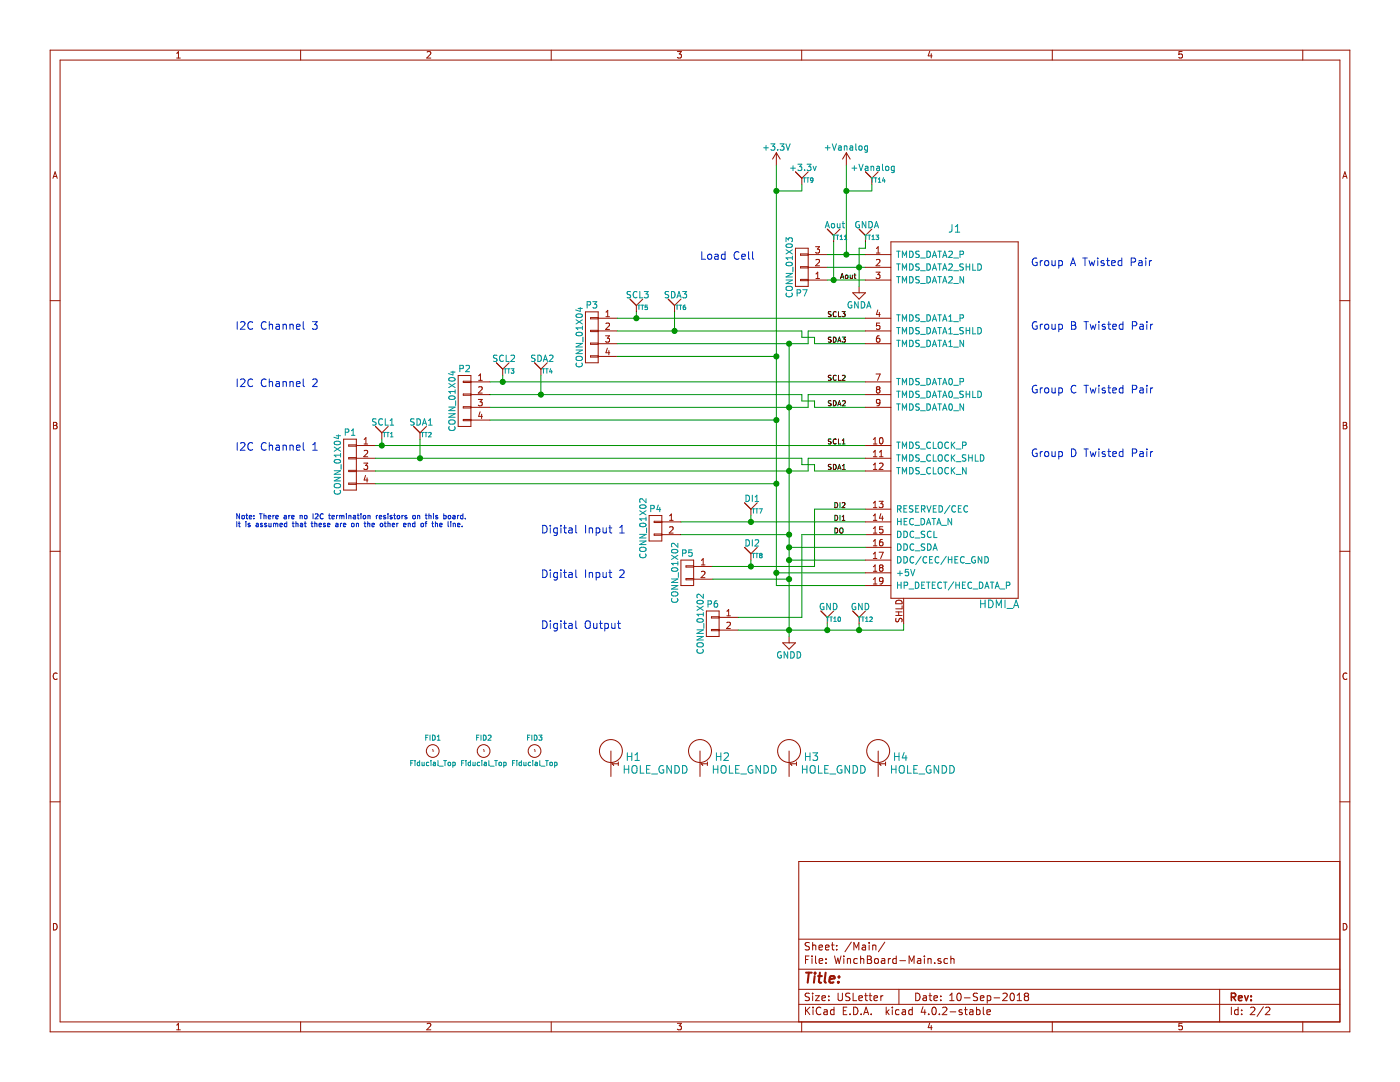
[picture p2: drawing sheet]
EESchema Schematic File Version 2
LIBS:power
LIBS:device
LIBS:transistors
LIBS:conn
LIBS:linear
LIBS:regul
LIBS:74xx
LIBS:cmos4000
LIBS:adc-dac
LIBS:memory
LIBS:xilinx
LIBS:microcontrollers
LIBS:dsp
LIBS:microchip
LIBS:analog_switches
LIBS:motorola
LIBS:texas
LIBS:intel
LIBS:audio
LIBS:interface
LIBS:digital-audio
LIBS:philips
LIBS:display
LIBS:cypress
LIBS:siliconi
LIBS:opto
LIBS:atmel
LIBS:contrib
LIBS:valves
LIBS:_Active
LIBS:_Connector
LIBS:_Passive
LIBS:hdmi
LIBS:WinchBoard-cache
EELAYER 25 0
EELAYER END
$Descr USLetter 11000 8500
encoding utf-8
Sheet 2 2
Title ""
Date "10-Sep-2018"
Rev ""
Comp ""
Comment1 ""
Comment2 ""
Comment3 ""
Comment4 ""
$EndDescr
$Comp
L CONN_01X03 P7
U 1 1
P 6300 2100
F 0 "P7" H 6300 2300 50  0000 C CNN
F 1 "CONN_01X03" V 6400 2100 50  0000 C CNN
F 2 "_Connector:0.100_1x3_small" H 6300 2100 50  0001 C CNN
F 3 "" H 6300 2100 50  0000 C CNN
	1    6300 2100
	-1   0    0    1   
$EndComp
$Comp
L CONN_01X02 P5
U 1 1
P 5400 4500
F 0 "P5" H 5400 4650 50  0000 C CNN
F 1 "CONN_01X02" V 5500 4500 50  0000 C CNN
F 2 "_Connector:Molex_KK-6410-02_02x2.54mm_Straight" H 5400 4500 50  0001 C CNN
F 3 "" H 5400 4500 50  0000 C CNN
	1    5400 4500
	-1   0    0    -1  
$EndComp
$Comp
L GNDD #PWR01
U 1 1
P 6200 5000
F 0 "#PWR01" H 6200 4750 50  0001 C CNN
F 1 "GNDD" H 6200 4850 50  0000 C CNN
F 2 "" H 6200 5000 50  0000 C CNN
F 3 "" H 6200 5000 50  0000 C CNN
	1    6200 5000
	1    0    0    -1  
$EndComp
$Comp
L GNDA #PWR02
U 1 1
P 6750 2250
F 0 "#PWR02" H 6750 2000 50  0001 C CNN
F 1 "GNDA" H 6750 2100 50  0000 C CNN
F 2 "" H 6750 2250 50  0000 C CNN
F 3 "" H 6750 2250 50  0000 C CNN
	1    6750 2250
	1    0    0    -1  
$EndComp
$Comp
L CONN_01X04 P3
U 1 1
P 4650 2650
F 0 "P3" H 4650 2900 50  0000 C CNN
F 1 "CONN_01X04" V 4750 2650 50  0000 C CNN
F 2 "_Connector:Molex_KK-6410-04_04x2.54mm_Straight" H 4650 2650 50  0001 C CNN
F 3 "" H 4650 2650 50  0000 C CNN
	1    4650 2650
	-1   0    0    -1  
$EndComp
$Comp
L CONN_01X04 P2
U 1 1
P 3650 3150
F 0 "P2" H 3650 3400 50  0000 C CNN
F 1 "CONN_01X04" V 3750 3150 50  0000 C CNN
F 2 "_Connector:Molex_KK-6410-04_04x2.54mm_Straight" H 3650 3150 50  0001 C CNN
F 3 "" H 3650 3150 50  0000 C CNN
	1    3650 3150
	-1   0    0    -1  
$EndComp
$Comp
L +3.3V #PWR03
U 1 1
P 6100 1300
F 0 "#PWR03" H 6100 1150 50  0001 C CNN
F 1 "+3.3V" H 6100 1440 50  0000 C CNN
F 2 "" H 6100 1300 50  0000 C CNN
F 3 "" H 6100 1300 50  0000 C CNN
	1    6100 1300
	1    0    0    -1  
$EndComp
$Comp
L +Vanalog #PWR04
U 1 1
P 6650 1300
F 0 "#PWR04" H 6650 1150 50  0001 C CNN
F 1 "+Vanalog" H 6650 1440 50  0000 C CNN
F 2 "" H 6650 1300 50  0000 C CNN
F 3 "" H 6650 1300 50  0000 C CNN
	1    6650 1300
	1    0    0    -1  
$EndComp
Wire Wire Line
	6200 4400 6800 4400
Wire Wire Line
	6100 4500 6800 4500
Wire Wire Line
	6100 1300 6100 4600
Wire Wire Line
	6100 4600 6800 4600
Connection ~ 6100 4500
$Comp
L Fiducial_Top FID1
U 1 1
P 3400 5900
F 0 "FID1" H 3400 6000 40  0000 C CNN
F 1 "Fiducial_Top" H 3400 5800 40  0000 C CNN
F 2 "_Connector:Fiducial_0.040_Top" H 3400 5900 150 0001 C CNN
F 3 "" H 3400 5900 150 0000 C CNN
	1    3400 5900
	1    0    0    -1  
$EndComp
$Comp
L Fiducial_Top FID2
U 1 1
P 3800 5900
F 0 "FID2" H 3800 6000 40  0000 C CNN
F 1 "Fiducial_Top" H 3800 5800 40  0000 C CNN
F 2 "_Connector:Fiducial_0.040_Top" H 3800 5900 150 0001 C CNN
F 3 "" H 3800 5900 150 0000 C CNN
	1    3800 5900
	1    0    0    -1  
$EndComp
$Comp
L Fiducial_Top FID3
U 1 1
P 4200 5900
F 0 "FID3" H 4200 6000 40  0000 C CNN
F 1 "Fiducial_Top" H 4200 5800 40  0000 C CNN
F 2 "_Connector:Fiducial_0.040_Top" H 4200 5900 150 0001 C CNN
F 3 "" H 4200 5900 150 0000 C CNN
	1    4200 5900
	1    0    0    -1  
$EndComp
$Comp
L HOLE_GNDD H1
U 1 1
P 4800 5900
F 0 "H1" H 4975 5850 60  0000 C CNN
F 1 "HOLE_GNDD" H 5150 5750 60  0000 C CNN
F 2 "_Connector:MountingHole_3.2mm_M3" H 4775 5675 60  0001 C CNN
F 3 "" H 4775 5675 60  0000 C CNN
	1    4800 5900
	1    0    0    -1  
$EndComp
$Comp
L HOLE_GNDD H2
U 1 1
P 5500 5900
F 0 "H2" H 5675 5850 60  0000 C CNN
F 1 "HOLE_GNDD" H 5850 5750 60  0000 C CNN
F 2 "_Connector:MountingHole_3.2mm_M3" H 5475 5675 60  0001 C CNN
F 3 "" H 5475 5675 60  0000 C CNN
	1    5500 5900
	1    0    0    -1  
$EndComp
$Comp
L HOLE_GNDD H3
U 1 1
P 6200 5900
F 0 "H3" H 6375 5850 60  0000 C CNN
F 1 "HOLE_GNDD" H 6550 5750 60  0000 C CNN
F 2 "_Connector:MountingHole_3.2mm_M3" H 6175 5675 60  0001 C CNN
F 3 "" H 6175 5675 60  0000 C CNN
	1    6200 5900
	1    0    0    -1  
$EndComp
$Comp
L HOLE_GNDD H4
U 1 1
P 6900 5900
F 0 "H4" H 7075 5850 60  0000 C CNN
F 1 "HOLE_GNDD" H 7250 5750 60  0000 C CNN
F 2 "_Connector:MountingHole_3.2mm_M3" H 6875 5675 60  0001 C CNN
F 3 "" H 6875 5675 60  0000 C CNN
	1    6900 5900
	1    0    0    -1  
$EndComp
$Comp
L CONN_01X04 P1
U 1 1
P 2750 3650
F 0 "P1" H 2750 3900 50  0000 C CNN
F 1 "CONN_01X04" V 2850 3650 50  0000 C CNN
F 2 "_Connector:Molex_KK-6410-04_04x2.54mm_Straight" H 2750 3650 50  0001 C CNN
F 3 "" H 2750 3650 50  0000 C CNN
	1    2750 3650
	-1   0    0    -1  
$EndComp
$Comp
L CONN_01X02 P4
U 1 1
P 5150 4150
F 0 "P4" H 5150 4300 50  0000 C CNN
F 1 "CONN_01X02" V 5250 4150 50  0000 C CNN
F 2 "_Connector:Molex_KK-6410-02_02x2.54mm_Straight" H 5150 4150 50  0001 C CNN
F 3 "" H 5150 4150 50  0000 C CNN
	1    5150 4150
	-1   0    0    -1  
$EndComp
Wire Wire Line
	6500 2000 6800 2000
Wire Wire Line
	6650 1300 6650 2000
Connection ~ 6650 2000
Wire Wire Line
	6500 2100 6800 2100
Wire Wire Line
	6750 1950 6750 2250
Connection ~ 6750 2100
Wire Wire Line
	6500 2200 6800 2200
Wire Wire Line
	4850 2800 6100 2800
Connection ~ 6100 2800
Wire Wire Line
	4850 2500 6800 2500
Text Label 6500 2500 0    40   ~ 0
SCL3
Wire Wire Line
	4850 2700 6350 2700
Wire Wire Line
	6350 2700 6350 2600
Wire Wire Line
	6350 2600 6800 2600
Wire Wire Line
	4850 2600 6300 2600
Wire Wire Line
	6400 2650 6400 2700
Wire Wire Line
	6400 2700 6800 2700
Text Label 6500 2700 0    40   ~ 0
SDA3
Connection ~ 6200 4400
$Comp
L TP_Top TT14
U 1 1
P 6850 1450
F 0 "TT14" H 6900 1480 35  0000 C CNN
F 1 "+Vanalog" H 6860 1580 50  0000 C CNN
F 2 "_Connector:Test_Point_SMD_0.040_Bottom" H 6850 1500 50  0001 C CNN
F 3 "" H 6850 1500 50  0000 C CNN
	1    6850 1450
	1    0    0    -1  
$EndComp
$Comp
L TP_Top TT9
U 1 1
P 6300 1450
F 0 "TT9" H 6350 1480 35  0000 C CNN
F 1 "+3.3v" H 6310 1580 50  0000 C CNN
F 2 "_Connector:Test_Point_SMD_0.040_Bottom" H 6300 1500 50  0001 C CNN
F 3 "" H 6300 1500 50  0000 C CNN
	1    6300 1450
	1    0    0    -1  
$EndComp
Wire Wire Line
	6650 1500 6850 1500
Wire Wire Line
	6850 1500 6850 1450
Connection ~ 6650 1500
Wire Wire Line
	6100 1500 6300 1500
Wire Wire Line
	6300 1500 6300 1450
Connection ~ 6100 1500
$Comp
L TP_Top TT6
U 1 1
P 5300 2450
F 0 "TT6" H 5350 2480 35  0000 C CNN
F 1 "SDA3" H 5310 2580 50  0000 C CNN
F 2 "_Connector:Test_Point_SMD_0.040_Bottom" H 5300 2500 50  0001 C CNN
F 3 "" H 5300 2500 50  0000 C CNN
	1    5300 2450
	1    0    0    -1  
$EndComp
$Comp
L TP_Top TT5
U 1 1
P 5000 2450
F 0 "TT5" H 5050 2480 35  0000 C CNN
F 1 "SCL3" H 5010 2580 50  0000 C CNN
F 2 "_Connector:Test_Point_SMD_0.040_Bottom" H 5000 2500 50  0001 C CNN
F 3 "" H 5000 2500 50  0000 C CNN
	1    5000 2450
	1    0    0    -1  
$EndComp
Wire Wire Line
	5000 2450 5000 2500
Connection ~ 5000 2500
Wire Wire Line
	5300 2450 5300 2600
Connection ~ 5300 2600
Text Notes 1850 4150 0    40   ~ 0
Note: There are no I2C termination resistors on this board.\nIt is assumed that these are on the other end of the line.
$Comp
L TP_Top TT3
U 1 1
P 3950 2950
F 0 "TT3" H 4000 2980 35  0000 C CNN
F 1 "SCL2" H 3960 3080 50  0000 C CNN
F 2 "_Connector:Test_Point_SMD_0.040_Bottom" H 3950 3000 50  0001 C CNN
F 3 "" H 3950 3000 50  0000 C CNN
	1    3950 2950
	1    0    0    -1  
$EndComp
$Comp
L TP_Top TT4
U 1 1
P 4250 2950
F 0 "TT4" H 4300 2980 35  0000 C CNN
F 1 "SDA2" H 4260 3080 50  0000 C CNN
F 2 "_Connector:Test_Point_SMD_0.040_Bottom" H 4250 3000 50  0001 C CNN
F 3 "" H 4250 3000 50  0000 C CNN
	1    4250 2950
	1    0    0    -1  
$EndComp
Wire Wire Line
	3850 3000 6800 3000
Wire Wire Line
	3850 3100 6300 3100
Wire Wire Line
	3850 3200 6350 3200
Wire Wire Line
	3950 2950 3950 3000
Connection ~ 3950 3000
Wire Wire Line
	4250 2950 4250 3100
Connection ~ 4250 3100
Wire Wire Line
	3850 3300 6100 3300
Connection ~ 6100 3300
Wire Wire Line
	6400 2650 6300 2650
Wire Wire Line
	6300 2650 6300 2600
Wire Wire Line
	6200 2700 6200 5000
Connection ~ 6200 2700
Connection ~ 6200 3200
Wire Wire Line
	6300 3100 6300 3150
Wire Wire Line
	6300 3150 6400 3150
Wire Wire Line
	6400 3150 6400 3200
Wire Wire Line
	6400 3200 6800 3200
Wire Wire Line
	6800 3100 6350 3100
Wire Wire Line
	6350 3100 6350 3200
Text Label 6500 3000 0    40   ~ 0
SCL2
Text Label 6500 3200 0    40   ~ 0
SDA2
Wire Wire Line
	2950 3500 6800 3500
Wire Wire Line
	2950 3700 6350 3700
Connection ~ 6200 3700
Wire Wire Line
	2950 3800 6100 3800
Connection ~ 6100 3800
$Comp
L TP_Top TT1
U 1 1
P 3000 3450
F 0 "TT1" H 3050 3480 35  0000 C CNN
F 1 "SCL1" H 3010 3580 50  0000 C CNN
F 2 "_Connector:Test_Point_SMD_0.040_Bottom" H 3000 3500 50  0001 C CNN
F 3 "" H 3000 3500 50  0000 C CNN
	1    3000 3450
	1    0    0    -1  
$EndComp
$Comp
L TP_Top TT2
U 1 1
P 3300 3450
F 0 "TT2" H 3350 3480 35  0000 C CNN
F 1 "SDA1" H 3310 3580 50  0000 C CNN
F 2 "_Connector:Test_Point_SMD_0.040_Bottom" H 3300 3500 50  0001 C CNN
F 3 "" H 3300 3500 50  0000 C CNN
	1    3300 3450
	1    0    0    -1  
$EndComp
Wire Wire Line
	2950 3600 6300 3600
Wire Wire Line
	6300 3600 6300 3650
Wire Wire Line
	6300 3650 6400 3650
Wire Wire Line
	6400 3650 6400 3700
Wire Wire Line
	6400 3700 6800 3700
Wire Wire Line
	6800 3600 6350 3600
Wire Wire Line
	6350 3600 6350 3700
Wire Wire Line
	3000 3450 3000 3500
Connection ~ 3000 3500
Wire Wire Line
	3300 3450 3300 3600
Connection ~ 3300 3600
Text Label 6500 3500 0    40   ~ 0
SCL1
Text Label 6500 3700 0    40   ~ 0
SDA1
Connection ~ 6200 4300
$Comp
L TP_Top TT7
U 1 1
P 5900 4050
F 0 "TT7" H 5950 4080 35  0000 C CNN
F 1 "DI1" H 5910 4180 50  0000 C CNN
F 2 "_Connector:Test_Point_SMD_0.040_Bottom" H 5900 4100 50  0001 C CNN
F 3 "" H 5900 4100 50  0000 C CNN
	1    5900 4050
	1    0    0    -1  
$EndComp
Wire Wire Line
	5350 4100 6800 4100
Wire Wire Line
	5350 4200 6200 4200
Connection ~ 6200 4200
Wire Wire Line
	6400 4450 5600 4450
Wire Wire Line
	6400 4000 6400 4450
Wire Wire Line
	5600 4550 6200 4550
Connection ~ 6200 4550
$Comp
L TP_Top TT8
U 1 1
P 5900 4400
F 0 "TT8" H 5950 4430 35  0000 C CNN
F 1 "DI2" H 5910 4530 50  0000 C CNN
F 2 "_Connector:Test_Point_SMD_0.040_Bottom" H 5900 4450 50  0001 C CNN
F 3 "" H 5900 4450 50  0000 C CNN
	1    5900 4400
	1    0    0    -1  
$EndComp
Wire Wire Line
	5900 4050 5900 4100
Connection ~ 5900 4100
Wire Wire Line
	5900 4400 5900 4450
Connection ~ 5900 4450
Text Label 6550 4100 0    40   ~ 0
DI1
Text Label 6550 4000 0    40   ~ 0
DI2
Wire Wire Line
	7100 4950 7100 4900
Wire Wire Line
	5800 4950 7100 4950
Connection ~ 6200 4950
$Comp
L CONN_01X02 P6
U 1 1
P 5600 4900
F 0 "P6" H 5600 5050 50  0000 C CNN
F 1 "CONN_01X02" V 5700 4900 50  0000 C CNN
F 2 "_Connector:Molex_KK-6410-02_02x2.54mm_Straight" H 5600 4900 50  0001 C CNN
F 3 "" H 5600 4900 50  0000 C CNN
	1    5600 4900
	-1   0    0    -1  
$EndComp
Wire Wire Line
	5800 4850 6300 4850
Text Label 6550 4200 0    40   ~ 0
DO
Text Label 6600 2200 0    40   ~ 0
Aout
Text Notes 5500 2050 0    60   ~ 0
Load Cell
Text Notes 1850 2600 0    60   ~ 0
I2C Channel 3
Text Notes 1850 3050 0    60   ~ 0
I2C Channel 2
Text Notes 1850 3550 0    60   ~ 0
I2C Channel 1
Text Notes 4250 4200 0    60   ~ 0
Digital Input 1
Text Notes 4250 4550 0    60   ~ 0
Digital Input 2
Text Notes 4250 4950 0    60   ~ 0
Digital Output
Text Notes 8100 2100 0    60   ~ 0
Group A Twisted Pair
Text Notes 8100 2600 0    60   ~ 0
Group B Twisted Pair
Text Notes 8100 3100 0    60   ~ 0
Group C Twisted Pair
Text Notes 8100 3600 0    60   ~ 0
Group D Twisted Pair
$Comp
L TP_Top TT11
U 1 1
P 6550 1900
F 0 "TT11" H 6600 1930 35  0000 C CNN
F 1 "Aout" H 6560 2030 50  0000 C CNN
F 2 "_Connector:Test_Point_SMD_0.040_Bottom" H 6550 1950 50  0001 C CNN
F 3 "" H 6550 1950 50  0000 C CNN
	1    6550 1900
	1    0    0    -1  
$EndComp
Wire Wire Line
	6550 1900 6550 2200
Connection ~ 6550 2200
$Comp
L TP_Top TT10
U 1 1
P 6500 4900
F 0 "TT10" H 6550 4930 35  0000 C CNN
F 1 "GND" H 6510 5030 50  0000 C CNN
F 2 "_Connector:Test_Point_SMD_0.040_Bottom" H 6500 4950 50  0001 C CNN
F 3 "" H 6500 4950 50  0000 C CNN
	1    6500 4900
	1    0    0    -1  
$EndComp
$Comp
L TP_Top TT12
U 1 1
P 6750 4900
F 0 "TT12" H 6800 4930 35  0000 C CNN
F 1 "GND" H 6760 5030 50  0000 C CNN
F 2 "_Connector:Test_Point_SMD_0.040_Bottom" H 6750 4950 50  0001 C CNN
F 3 "" H 6750 4950 50  0000 C CNN
	1    6750 4900
	1    0    0    -1  
$EndComp
Wire Wire Line
	6500 4900 6500 4950
Connection ~ 6500 4950
Wire Wire Line
	6750 4900 6750 4950
Connection ~ 6750 4950
$Comp
L TP_Top TT13
U 1 1
P 6800 1900
F 0 "TT13" H 6850 1930 35  0000 C CNN
F 1 "GNDA" H 6810 2030 50  0000 C CNN
F 2 "_Connector:Test_Point_SMD_0.040_Bottom" H 6800 1950 50  0001 C CNN
F 3 "" H 6800 1950 50  0000 C CNN
	1    6800 1900
	1    0    0    -1  
$EndComp
Wire Wire Line
	6750 1950 6800 1950
Wire Wire Line
	6800 1950 6800 1900
$Comp
L HDMI_A J1
U 1 1
P 7500 3500
F 0 "J1" H 7500 5200 60  0000 C CNN
F 1 "HDMI_A" H 7850 2250 60  0000 C CNN
F 2 "_Connector:FCI_10029449-11[13]RLF" H 7000 3000 60  0001 C CNN
F 3 "" H 7000 3000 60  0000 C CNN
	1    7500 3500
	1    0    0    -1  
$EndComp
Wire Wire Line
	6400 4000 6800 4000
Wire Wire Line
	6800 4200 6300 4200
Wire Wire Line
	6300 4200 6300 4850
Wire Wire Line
	6800 4300 6200 4300
$EndSCHEMATC
